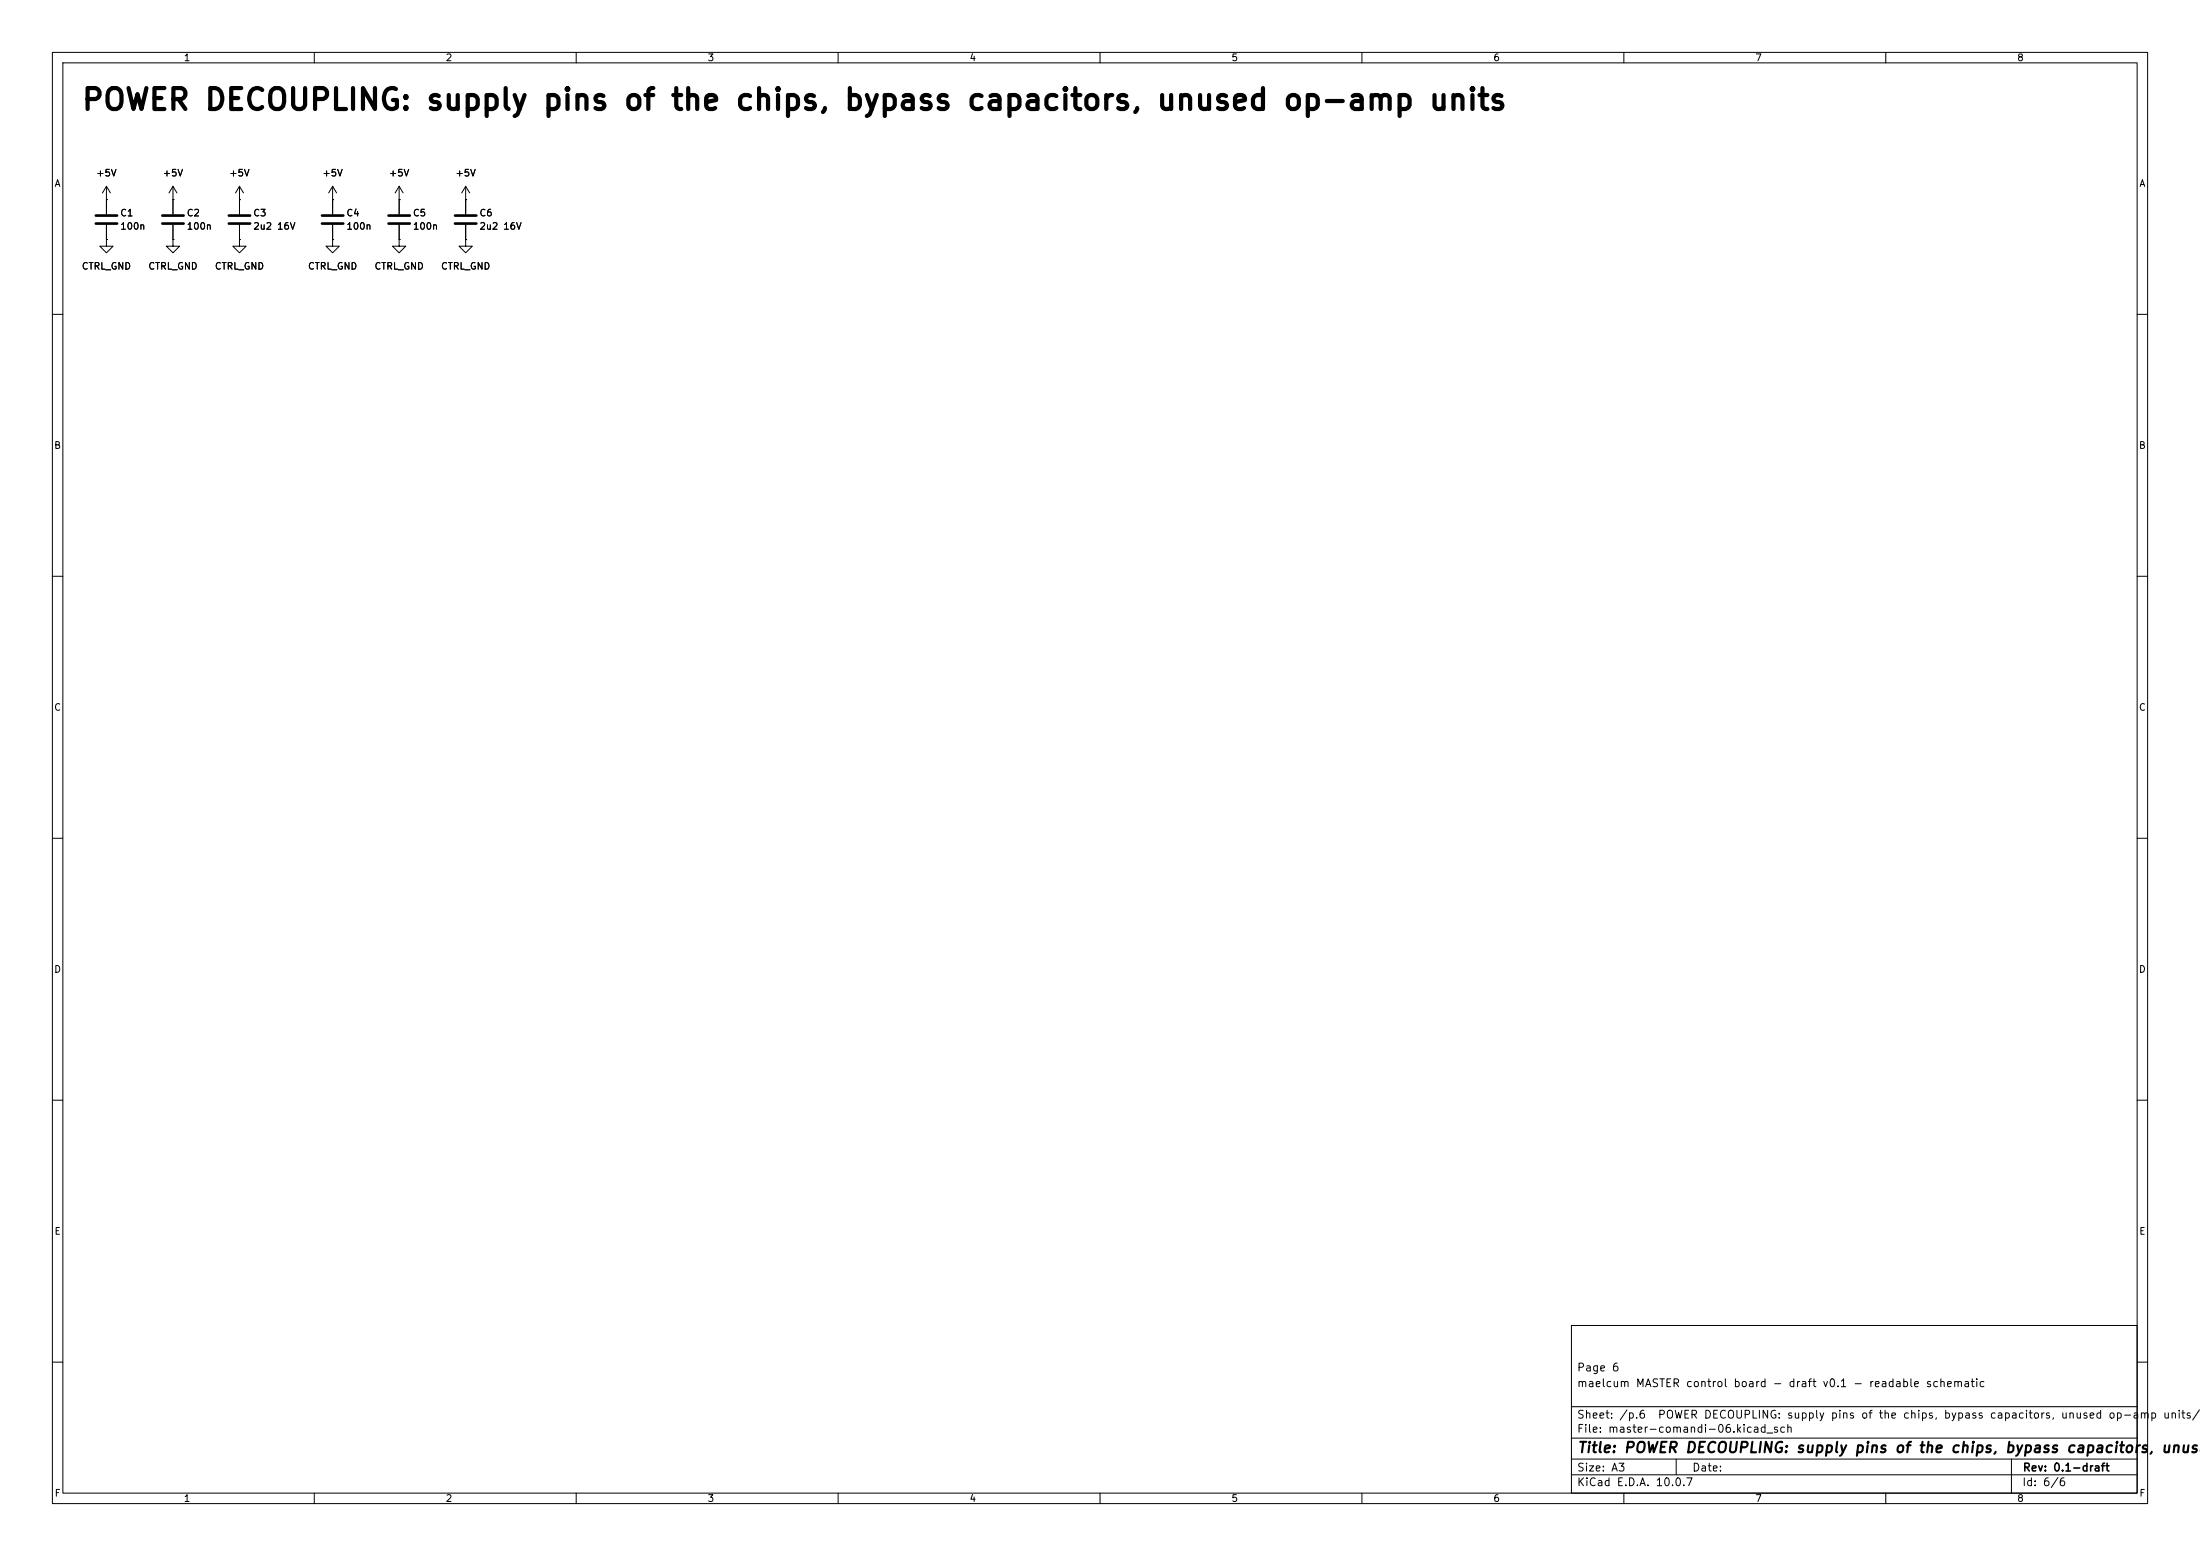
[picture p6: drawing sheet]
<svg xmlns="http://www.w3.org/2000/svg" width="420mm" height="297mm" viewBox="0 0 420 297" stroke-linecap="round" stroke-linejoin="round" font-family="sans-serif">
<g fill="none" stroke="#000" stroke-width=".19">
<path d="M10 10h400v277h-400zM12 12h396v273h-396zM60 10v2M110 10v2M160 10v2M210 10v2M260 10v2M310 10v2M360 10v2M20.3 38.1h.1M20.3 35.6l-.7 1.2M20.3 35.6l.8 1.2"/>
<path d="M20.3 35.6v5.3M33 38.1h.1M33 35.6l-.7 1.2M33 35.6l.8 1.2M33 35.6v5.3M45.7 38.1h.1M45.7 35.6l-.7 1.2M45.7 35.6l.8 1.2M45.7 35.6v5.3M63.5 38.1h.1M63.5 35.6v5.3M63.5 35.6l-.8 1.2"/>
<path d="M63.5 35.6l.8 1.2M76.2 38.1h.1M76.2 35.6l-.8 1.2M76.2 35.6l.8 1.2M76.2 35.6v5.3M88.9 38.1h.1M88.9 35.6l-.8 1.2M88.9 35.6l.8 1.2M88.9 35.6v5.3M20.3 45.7v1.3h1.3l-1.3 1.3-1.3-1.3h1.3M20.3 45.7h.1M20.3 42.9v2.8"/>
<path d="M33 45.7v1.3h1.3l-1.3 1.3-1.3-1.3h1.3M33 45.7h.1M33 42.9v2.8M45.7 45.7v1.3h1.3l-1.3 1.3-1.3-1.3h1.3M45.7 45.7h.1M45.7 42.9v2.8M63.5 45.7v1.3h1.3l-1.3 1.3-1.3-1.3h1.3M63.5 45.7h.1M63.5 42.9v2.8M76.2 45.7v1.3h1.3l-1.3 1.3-1.3-1.3h1.3M76.2 45.7h.1M76.2 42.9v2.8"/>
<path d="M88.9 45.7v1.3h1.3l-1.3 1.3-1.3-1.3h1.3M88.9 45.7h.1M88.9 42.9v2.8M10 60h2M408 60h2M10 110h2M408 110h2M10 160h2M408 160h2M10 210h2M408 210h2M300 253h108v32h-108z"/>
<path d="M10 260h2M300 278.5h108M300 274.5h108M300 268.5h108M320 278.5v3M384 278.5v6.5M408 260h2M60 285v2M110 285v2M160 285v2M210 285v2M260 285v2"/>
<path d="M300 281.5h108M310 285v2M360 285v2"/>
</g>
<path d="M18.3 41.1h4.1M18.3 42.7h4.1M31 41.1h4.1M31 42.7h4.1M43.7 41.1h4.1M43.7 42.7h4.1M61.5 41.1h4M61.5 42.7h4M74.2 41.1h4M74.2 42.7h4M86.9 41.1h4M86.9 42.7h4" fill="none" stroke="#000" stroke-width=".51"/>
<text font-size="4" x="15.4" y="22">POWER DECOUPLING: supply pins of the chips, bypass capacitors, unused op-amp units</text>
<text font-size="2" x="301" y="277.8">Title: POWER DECOUPLING: supply pins of the chips, bypass capacitors, unuse</text>
<g font-size="1.5">
<text x="300.9" y="262.1">Page 6</text>
<text x="300.9" y="265.1">maelcum MASTER control board - draft v0.1 - readable schematic</text>
<text x="300.9" y="273.8">File: master-comandi-06.kicad_sch</text>
<text x="300.9" y="271.1">Sheet: /p.6</text>
<text x="316.4" y="271.1">POWER DECOUPLING: supply pins of the chips, bypass capacitors, unused op-amp units/</text>
<text x="300.9" y="281.2">Size: A3</text>
<text x="322.9" y="281.2">Date:</text>
<text x="386" y="281.2">Rev: 0.1-draft</text>
<text x="300.9" y="284">KiCad E.D.A. 10.0.7</text>
<text x="385.9" y="284">Id: 6/6</text>
</g>
<g font-size="1.3">
<text x="35" y="12">1</text>
<text x="85" y="12">2</text>
<text x="135" y="12">3</text>
<text x="185" y="12">4</text>
<text x="235" y="12">5</text>
<text x="285" y="12">6</text>
<text x="335" y="12">7</text>
<text x="385" y="12">8</text>
<text x="10.3" y="36">A</text>
<text x="18.3" y="34">+5V</text>
<text x="31" y="34">+5V</text>
<text x="43.7" y="34">+5V</text>
<text x="61.4" y="34">+5V</text>
<text x="74.1" y="34">+5V</text>
<text x="86.8" y="34">+5V</text>
<text x="408.3" y="36">A</text>
<text x="22.8" y="41.6">C1</text>
<text x="35.5" y="41.6">C2</text>
<text x="48.2" y="41.6">C3</text>
<text x="66" y="41.6">C4</text>
<text x="78.7" y="41.6">C5</text>
<text x="91.4" y="41.6">C6</text>
<text x="22.8" y="44.1">100n</text>
<text x="35.5" y="44.1">100n</text>
<text x="48.2" y="44.1">2u2 16V</text>
<text x="66" y="44.1">100n</text>
<text x="78.7" y="44.1">100n</text>
<text x="91.4" y="44.1">2u2 16V</text>
<text x="15.5" y="51.8">CTRL_GND</text>
<text x="28.2" y="51.8">CTRL_GND</text>
<text x="40.9" y="51.8">CTRL_GND</text>
<text x="58.7" y="51.8">CTRL_GND</text>
<text x="71.4" y="51.8">CTRL_GND</text>
<text x="84.1" y="51.8">CTRL_GND</text>
<text x="10.2" y="86">B</text>
<text x="408.2" y="86">B</text>
<text x="10.2" y="136">C</text>
<text x="408.2" y="136">C</text>
<text x="10.2" y="186">D</text>
<text x="408.2" y="186">D</text>
<text x="10.3" y="236">E</text>
<text x="408.3" y="236">E</text>
<text x="10.3" y="286">F</text>
<text x="35" y="287">1</text>
<text x="85" y="287">2</text>
<text x="135" y="287">3</text>
<text x="185" y="287">4</text>
<text x="235" y="287">5</text>
<text x="285" y="287">6</text>
<text x="335" y="287">7</text>
<text x="385" y="287">8</text>
<text x="408.3" y="286">F</text>
</g>
</svg>
